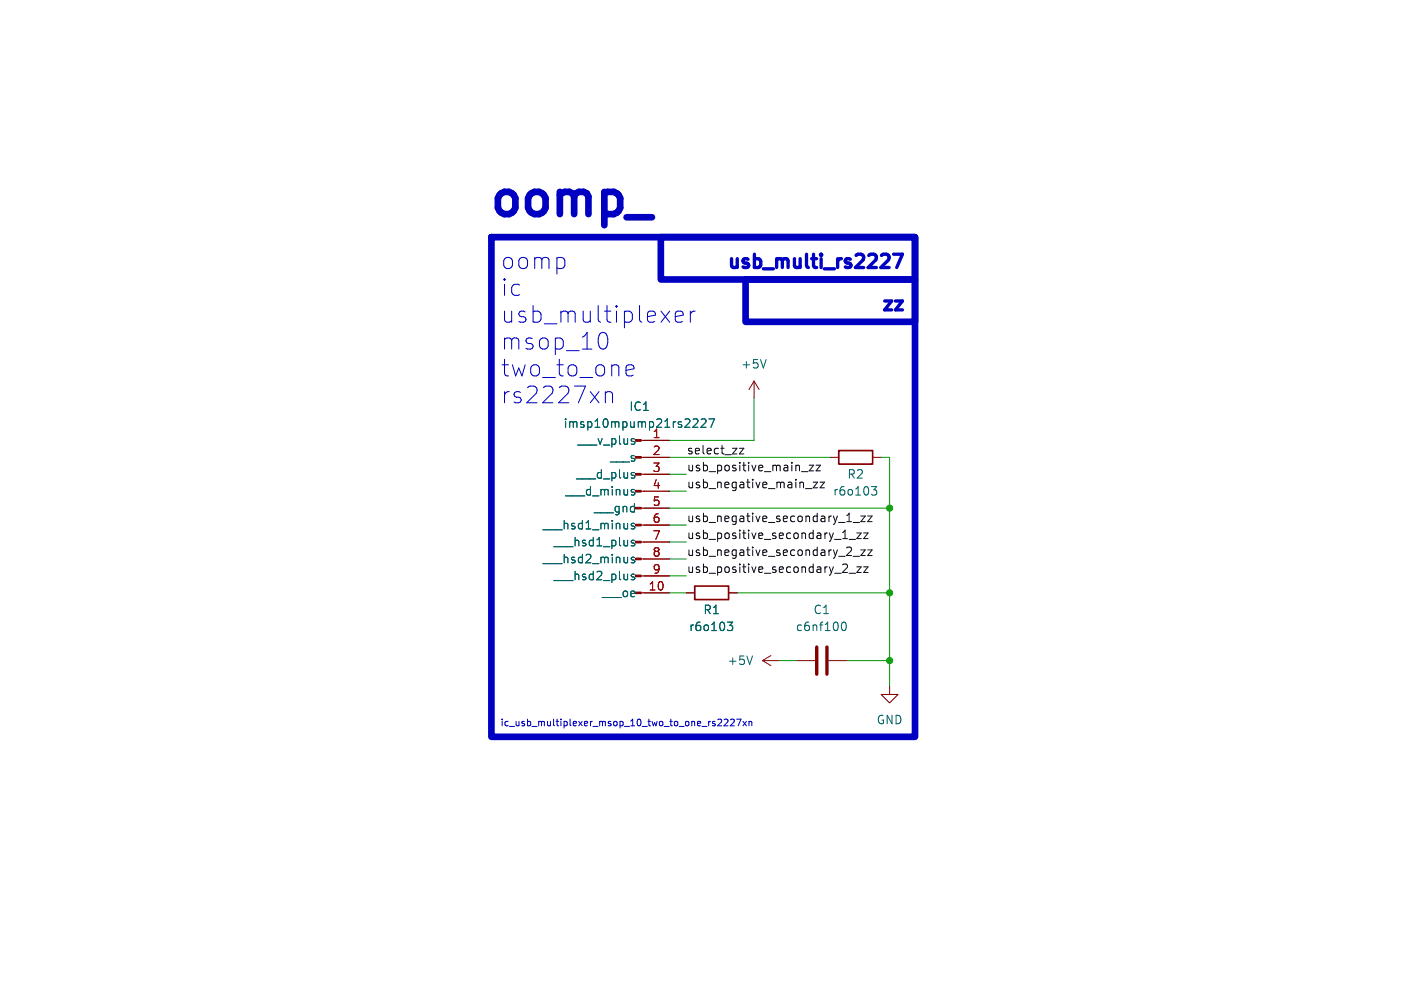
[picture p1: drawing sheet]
<svg xmlns="http://www.w3.org/2000/svg" width="210mm" height="148mm" viewBox="0 0 210 148" stroke-linecap="round" stroke-linejoin="round" font-family="sans-serif">
<g fill="none" stroke="#840000" stroke-width=".15">
<path d="M113 57.2l-.7 1.2M113 57.2v2.5M113 57.2l.8 1.2M96.1 68.6h4.2M96.1 78.7h4.2M96.1 76.2h4.2M96.1 73.7h4.2M96.1 71.1h4.2M96.1 66h4.2M124.5 68.6h1.2M130.8 68.6h1.3M96.1 88.9h4.2"/>
<path d="M96.1 86.4h4.2M96.1 83.8h4.2M96.1 81.3h4.2M102.9 88.9h1.2M109.2 88.9h1.3M114.3 99.1l1.3 .7M114.3 99.1h2.5M115.6 98.3l-1.3 .8M119.4 99.1h2.8M124.2 99.1h2.8M133.3 102.9v1.2h1.3l-1.3 1.3-1.2-1.3h1.2"/>
</g>
<g fill="none" stroke="#006464" stroke-width=".15">
<path d="M114.8 53.9l-.4 1.3M94.8 73.8l.3 .1 .1 .2-.2 .1h-.3M94.8 73.4l.3 .1M95 66.2l.2 .2-.2 .2M95 71.3l.2 .2-.2 .2M95 65.8h.1M95 70.9h.1M95.1 78.5h-.3l-.2 .2 .1 .1 .4 .2v.3h-.5M103.9 62.9l.5-.1 .2 .1v.3l-.8 .9h.8M105.1 62.9l.5-.1 .2 .1v.3l-.8 .9h.8M106.3 62.8h.8l-.5 1.3M130.6 73h.8l-.4 .5 .4 .1v.4l-.2 .2h-.4"/>
<path d="M95.1 81.1l-.3-.1-.2 .2 .1 .2 .4 .1v.3h-.5M95.1 83.6h-.3l-.2 .1 .1 .2 .4 .1v.3h-.5M95.1 86.2l-.3-.1-.2 .2 .1 .2 .4 .1v.3h-.5M109 93.3h.8l-.4 .5 .4 .1v.4l-.2 .3h-.4M112.8 98.4l-.4 1.2M126.3 93.4l.1-.1a.69 .69 0 0 1 .5 .5 .69 .69 0 0 1-.2 .7l-.2 .1a.69 .69 0 0 1-.4-.6 .69 .69 0 0 1 .2-.6z"/>
</g>
<path d="M125.7 67.6h5.1v2h-5.1zM104.1 87.9h5.1v2h-5.1z" fill="none" stroke="#840000" stroke-width=".25"/>
<path d="M122.4 97v4.1M124 97v4.1" fill="none" stroke="#840000" stroke-width=".51"/>
<g fill="#840000" stroke="#840000" stroke-width=".15">
<path d="M95.2 88.8h.9v.2h-.9z"/>
<path d="M95.2 86.2h.9v.3h-.9z"/>
<path d="M95.2 83.7h.9v.2h-.9z"/>
<path d="M95.2 81.2h.9v.2h-.9z"/>
<path d="M95.2 78.6h.9v.3h-.9z"/>
<path d="M95.2 76.1h.9v.2h-.9z"/>
<path d="M95.2 73.5h.9v.3h-.9z"/>
<path d="M95.2 71h.9v.2h-.9z"/>
<path d="M95.2 68.5h.9v.2h-.9z"/>
<path d="M95.2 65.9h.9v.3h-.9z"/>
</g>
<g fill="none" stroke="#0f0f0f" stroke-width=".15">
<path d="M110.8 67.2h.7l-.7 .9h.7M120.1 70.7h1M120.7 73.3h1M121.3 69.8h.7l-.7 .8h.7M121.9 72.3h.7l-.7 .8h.7M122.3 69.8h.7l-.7 .8h.7M122.9 72.3h.7l-.7 .8h.7M127.9 78.3h1M128.4 79.9h.7l-.7 .9h.7M129 77.4h.7l-.7 .8h.7M129.5 79.9h.6l-.6 .9h.6M130.1 77.4h.6l-.6 .8h.6"/>
<path d="M127.3 80.9h.9M127.3 86h.9M127.9 83.4h1M128.4 85h.7l-.7 .8h.7M129 82.5h.7l-.7 .8h.7M129.5 85h.6l-.6 .8h.6M130.1 82.5h.6l-.6 .8h.6"/>
</g>
<g fill="none" stroke="#0000c2" stroke-width=".15">
<path d="M90.7 58.7v1.7M90.7 59a.62 .62 0 0 1 1.1 .1v1.3M91 50.3a1.47 1.47 0 0 1-.5 2h-.2M94 56.3l.2 .1h.5l.2-.1M94 54.8l.2-.1h.5l.2 .1 .1 .5-1.2 .2M101.2 47.5l1.2-.3-.1-.4-.2-.1h-.5l-.3 .1-.1 .2v1l.1 .2 .3 .1h.5l.2-.1M103.5 46.7v1.6M104.2 46.7a.64 .64 0 0 0-.7 .4M107.7 107.8l.4 .1 .1 .2-.6 .7h.6M108.6 107.9l.3-.1 .2 .3-.6 .7h.6M109.5 107.9l.4-.1 .2 .3-.6 .7h.6M110.4 107.8h.7l-.5 1"/>
<path d="M111.4 108.2l.5 .6M111.9 108.2l-.5 .6M112.3 108.2v.6M112.3 108.3l.1-.1h.2l.1 .6"/>
</g>
<path d="M132.4 38.1h.5a.54 .54 0 0 1 .3 .9l-1.2 1.1h1.3M133.9 38.1h1.4l-.9 2M134.2 45.1h1.1l-1.1 1.4h1.1" fill="none" stroke="#0000c2" stroke-width=".5"/>
<path d="M73.7 35.6h63.5v74.9h-63.5zM99.1 35.6h38.1v6.3h-38.1zM111.8 41.9h25.4v6.4h-25.4z" fill="none" stroke="#0000c2" stroke-width="1"/>
<g fill="none" stroke="#009600" stroke-width=".15">
<path d="M113 59.7v6.3h-12.7M100.3 68.6h24.2M100.3 73.7h2.6M100.3 78.7h2.6M100.3 71.1h2.6M100.3 76.2h33M132.1 68.6h1.2v34.3M100.3 88.9h2.6M100.3 83.8h2.6M100.3 81.3h2.6M100.3 86.4h2.6M110.5 88.9h22.8"/>
<path d="M116.8 99.1h2.6M127 99.1h6.3"/>
</g>
<g fill="#009600" stroke="#009600" stroke-width=".15">
<circle cx="133.3" cy="88.9" r=".46"/>
<circle cx="133.3" cy="99.1" r=".46"/>
<circle cx="133.3" cy="76.2" r=".46"/>
</g>
<text font-size="7" fill="#0000c2" x="73" y="32.8">oomp_</text>
<g font-size="3.5" fill="#0000c2">
<text x="74.9" y="40.6">oomp</text>
<text x="74.9" y="44.6">ic</text>
<text x="74.9" y="48.6">usb_multiplexer</text>
<text x="74.9" y="52.7">msop_10</text>
<text x="74.9" y="56.7">two_to_one</text>
<text x="74.9" y="60.7">rs2227xn</text>
</g>
<g font-size="2.8" fill="#0000c2">
<text x="108.4" y="40.4">usb_multi_rs2227</text>
<text x="131.6" y="46.7">zz</text>
</g>
<g font-size="1.8" fill="#006464">
<text x="111" y="55.5">+5V</text>
<text x="84.4" y="64.4">imsp10mpump21rs2227</text>
<text x="94.2" y="61.8">IC1</text>
<text x="86.3" y="72">___d_plus</text>
<text x="86.5" y="66.9">___v_plus</text>
<text x="91.4" y="69.4">___s</text>
<text x="126.9" y="72">R2</text>
<text x="84.7" y="74.5">___d_minus</text>
<text x="89" y="77.1">___gnd</text>
<text x="124.8" y="74.5">r6o103</text>
<text x="81.3" y="79.6">___hsd1_minus</text>
<text x="82.9" y="82.1">___hsd1_plus</text>
<text x="81.3" y="84.7">___hsd2_minus</text>
<text x="82.9" y="87.2">___hsd2_plus</text>
<text x="90.2" y="89.8">___oe</text>
<text x="103.2" y="94.8">r6o103</text>
<text x="105.3" y="92.3">R1</text>
<text x="119.2" y="94.8">c6nf100</text>
<text x="121.8" y="92.3">C1</text>
<text x="108.9" y="99.9">+5V</text>
<text x="131.3" y="108.8">GND</text>
</g>
<g font-size="1.8" fill="#a90000">
<text x="97.7" y="65.8">1</text>
<text x="97.7" y="68.3">2</text>
<text x="97.7" y="70.9">3</text>
<text x="97.7" y="73.4">4</text>
<text x="97.7" y="75.9">5</text>
<text x="97.7" y="78.5">6</text>
<text x="97.7" y="81">7</text>
<text x="97.7" y="83.6">8</text>
<text x="97.1" y="88.6">10</text>
<text x="97.7" y="86.1">9</text>
</g>
<g font-size="1.8" fill="#0f0f0f">
<text x="102.9" y="70.8">usb_positive_main_zz</text>
<text x="102.9" y="68.2">select_zz</text>
<text x="102.9" y="73.3">usb_negative_main_zz</text>
<text x="102.9" y="83.5">usb_negative_secondary_2_zz</text>
<text x="102.9" y="78.4">usb_negative_secondary_1_zz</text>
<text x="102.9" y="80.9">usb_positive_secondary_1_zz</text>
<text x="102.9" y="86">usb_positive_secondary_2_zz</text>
</g>
<text font-size="1.4" fill="#0000c2" x="74.9" y="109">ic_usb_multiplexer_msop_10_two_to_one_rs2227xn</text>
</svg>
